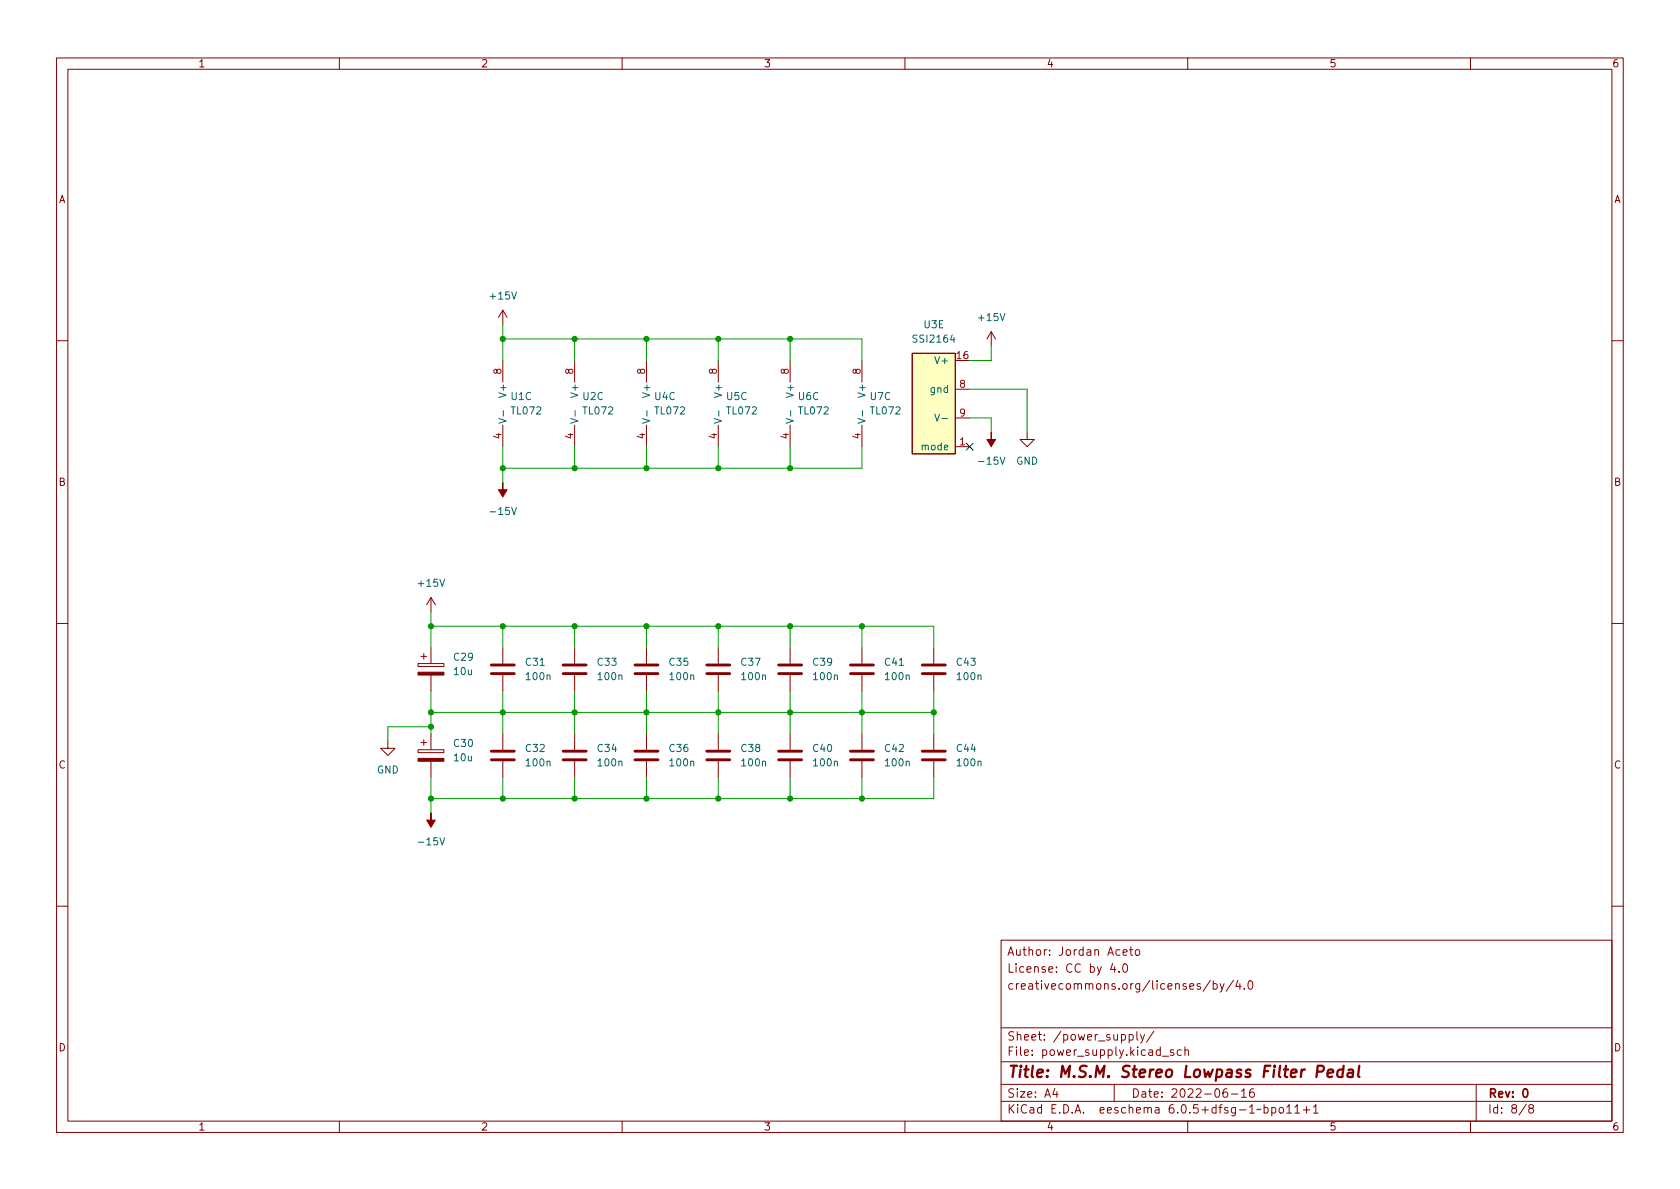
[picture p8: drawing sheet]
<svg xmlns="http://www.w3.org/2000/svg" width="297mm" height="210mm" viewBox="0 0 297 210" stroke-linecap="round" stroke-linejoin="round" font-family="sans-serif">
<g fill="none" stroke="#840000" stroke-width=".18">
<path d="M10 10.2h277v190.1h-277zM12 12.2h273v186.1h-273zM60 10.2v2M110 10.2v2M160 10.2v2M210 10.2v2M260 10.2v2M88.9 54.9v2.5M88.9 54.9l-.8 1.2M88.9 54.9l.8 1.2M175.3 58.7l-.8 1.2M175.3 58.7v2.5"/>
<path d="M175.3 58.7l.7 1.2M10 60.2h2M88.9 63.7v3.9M88.9 75.2v3.8M101.6 63.7v3.9M101.6 75.2v3.8M114.3 63.7v3.9M114.3 75.2v3.8M127 63.7v3.9M127 75.2v3.8M139.7 63.7v3.9M139.7 75.2v3.8"/>
<path d="M152.4 63.7v3.9M152.4 75.2v3.8M161.3 62.5h7.6v17.8h-7.6zM168.9 79h2.5M168.9 68.8h2.5M168.9 73.9h2.5M181.6 76.4v1.3h1.3l-1.3 1.3-1.3-1.3h1.3M285 60.2h2M10 110.2h2M73.9 117.3h4.6v.6h-4.6zM74.4 116.1h1M74.9 115.6v1"/>
<path d="M76.2 105.7v2.5M76.2 114.5v2.8M76.2 119.4v2.8M76.2 105.7l-.8 1.2M76.2 105.7l.8 1.2M88.9 114.5v2.8M88.9 119.4v2.8M101.6 114.5v2.8M101.6 119.4v2.8M114.3 114.5v2.8M114.3 119.4v2.8M127 114.5v2.8"/>
<path d="M127 119.4v2.8M139.7 114.5v2.8M139.7 119.4v2.8M152.4 114.5v2.8M152.4 119.4v2.8M165.1 114.5v2.8M165.1 119.4v2.8M285 110.2h2M68.6 131.1v1.2h1.2l-1.2 1.3-1.3-1.3h1.3M73.9 132.6h4.6v.5h-4.6zM74.4 131.3h1M74.9 130.8v1"/>
<path d="M76.2 129.8v2.8M76.2 134.6v2.8M88.9 129.8v2.8M88.9 134.6v2.8M101.6 129.8v2.8M101.6 134.6v2.8M114.3 129.8v2.8M114.3 134.6v2.8M127 129.8v2.8M127 134.6v2.8M139.7 129.8v2.8M139.7 134.6v2.8"/>
<path d="M152.4 129.8v2.8M152.4 134.6v2.8M165.1 129.8v2.8M165.1 134.6v2.8M10 160.2h2M177 166.3h108v32h-108zM196.7 170.4l-.3 1h.9M197.1 170.9v1M197.9 171.8v.1M198.6 168.4l.7-.1-.1-.3-.4-.1-.2 .2v.8h.6M198.6 170.6l.3-.2a.81 .81 0 0 1 .5 .7 .81 .81 0 0 1-.3 .8h-.1a.81 .81 0 0 1-.4-1.3zM199.7 167.9h.6"/>
<path d="M199.9 167.4v1.3l.4 .2M200.9 168l.3-.1 .3 .3v.4l-.3 .3h-.3l-.2-.3v-.4zM214 173.4l-1.3 1.9M214.5 174l.4-.1 .3 .3v.4l-.1 .3h-.6M214.5 173.4v1.5M215.7 173.9l.4 1M216.4 173.9l-.5 1.4-.2 .1M218.1 173.4l-1.3 1.9M218.9 173.4l-.4 1h.9M219.2 173.9v1M220 174.8v.1M220.8 173.6l.2-.2a.81 .81 0 0 1 .6 .7 .81 .81 0 0 1-.3 .8h-.2a.81 .81 0 0 1-.3-1.3z"/>
<path d="M285 160.2h2M60 198.3v2M110 198.3v2M160 198.3v2M177 194.8h108M177 191.8h108M177 187.8h108M177 181.8h108M186.5 192.5l-.4 1h1M186.9 193v1M197 191.8v3M199.6 183l.5-.1 .3 .3v.4l-.2 .3h-.6"/>
<path d="M199.6 182.9v1.5M201 182.4v1.3l.2 .2M201.6 182.9l.4 1M202.4 182.9l-.5 1.4-.3 .1M204 182.4l-1.3 1.9M205.5 186.8h1.1M207.5 185.7l-.4-.1-.2 .2 .1 .3 .5 .1v.4h-.6M208.9 185.7l-.5-.1-.3 .3v.4l.2 .3h.6M209.5 185.8l.2-.2 .4 .1v.9M209.5 185.1v1.5M210 198.3v2M216.9 192.5a.59 .59 0 0 0-.7 .7v.5l.2 .3h.4l.2-.1 .1-.5-.2-.2-.4-.1-.3 .3"/>
<path d="M217.7 193.5h1.2M219.5 193l.4-.5v1.5M219.5 194h.9M221.6 192.5a.59 .59 0 0 0-.7 .7v.5l.2 .3h.4l.2-.1 .1-.5-.2-.2-.4-.1-.3 .3M223.5 195.9l.4-.1 .3 .3v.4l-.1 .3h-.6M223.5 195.3v1.5M224.9 195.9l.4-.1 .3 .3v.4l-.2 .3h-.5M224.9 195.8v1.5M226.3 195.9l.3-.1 .3 .3v.4l-.3 .3h-.3l-.2-.3v-.4zM227.5 195.8l.4-.5v1.5M227.5 196.8h.9M228.9 195.8l.5-.5v1.5"/>
<path d="M228.9 196.8h.9M230.4 196.3h1.2M231 195.7v1.1M232.2 195.8l.4-.5v1.5M232.2 196.8h.9M260 198.3v2M261 191.8v6.5M269.9 195.3l-1.3 1.9M270.6 196l-.3-.3 .1-.2 .2-.2 .4 .1 .2 .2-.1 .2-.7 .2-.1 .3v.2l.3 .3h.4l.2-.3-.1-.4-.2-.1"/>
</g>
<path d="M269.4 192.7l.2-.2a.8 .8 0 0 1 .5 .8 .8 .8 0 0 1-.5 .7l-.2-.1-.1-.4z" fill="none" stroke="#840000" stroke-width=".3"/>
<path d="M232.9 189.5h.7a.55 .55 0 0 0 .5-.5 .55 .55 0 0 0-.3-.5h-.8l-.2 2M234.7 189.8l1-.2v-.4l-.2-.1-.6 .1-.2 1 .2 .3 .6-.1M237.5 189.2a.66 .66 0 0 0-1 .3l-.1 .6 .2 .3 .2 .1 .5-.1M237.6 188.5l-.3 2M238.4 189.2l.2-.1 .6 .1-.1 1.3M239.2 189.6l-.6 .1a.4 .4 0 0 0-.4 .3 .4 .4 0 0 0 .3 .5l.6-.1M240.3 188.5l-.2 1.7 .3 .3" fill="none" stroke="#840000" stroke-width=".4"/>
<path d="M161.3 62.5h7.6v17.8h-7.6z" fill="#ffffc2" stroke="#ffffc2" stroke-width=".18"/>
<g fill="none" stroke="#006464" stroke-width=".18">
<path d="M88.2 74l1.3 .4-1.3 .5M89 72.6v1M100.9 74l1.3 .4-1.3 .5M101.7 72.6v1M113.6 74l1.3 .4-1.3 .5M114.4 72.6v1M126.3 74l1.3 .4-1.3 .5M127.1 72.6v1M139 74l1.3 .4-1.3 .5M139.8 72.6v1M151.7 74l1.3 .4-1.3 .5M152.5 72.6v1"/>
<path d="M165.3 73.2l.4 1.3 .4-1.3M166.5 74h1"/>
</g>
<g fill="none" stroke="#840000" stroke-width=".51">
<path d="M86.9 119.1h4M86.9 117.6h4M99.6 119.1h4M99.6 117.6h4M112.3 119.1h4M112.3 117.6h4M125 119.1h4M125 117.6h4M137.7 119.1h4M137.7 117.6h4M150.4 119.1h4M150.4 117.6h4"/>
<path d="M163.1 119.1h4M163.1 117.6h4M86.9 134.4h4M86.9 132.8h4M99.6 134.4h4M99.6 132.8h4M112.3 134.4h4M112.3 132.8h4M125 134.4h4M125 132.8h4M137.7 134.4h4M137.7 132.8h4"/>
<path d="M150.4 134.4h4M150.4 132.8h4M163.1 134.4h4M163.1 132.8h4"/>
</g>
<g fill="#840000" stroke="#840000" stroke-width=".18">
<path d="M175.3 76.4v1.3h.7l-.7 1.3-.8-1.3h.8z"/>
<path d="M88.9 85.3v1.3h.8l-.8 1.3-.8-1.3h.8z"/>
<path d="M73.9 118.9h4.6v.5h-4.6z"/>
<path d="M73.9 134.1h4.6v.5h-4.6z"/>
<path d="M76.2 143.8v1.2h.8l-.8 1.3-.8-1.3h.8z"/>
</g>
<g fill="none" stroke="#009600" stroke-width=".18">
<path d="M88.9 59.9h63.5v3.8M88.9 57.4v6.3M101.6 59.9v3.8M114.3 59.9v3.8M127 59.9v3.8M139.7 59.9v3.8M88.9 79v6.3M101.6 79v3.8M114.3 79v3.8M127 79v3.8M139.7 79v3.8M152.4 79v3.8h-63.5"/>
<path d="M171.4 73.9h3.9v2.5M171.4 68.8h10.2v7.6M175.3 61.2v2.5h-3.9M76.2 110.7h88.9v3.8M76.2 108.2v6.3M88.9 110.7v3.8M101.6 110.7v3.8M114.3 110.7v3.8M127 110.7v3.8M139.7 110.7v3.8M152.4 110.7v3.8M76.2 126h88.9"/>
<path d="M76.2 122.2v7.6M76.2 137.4v6.4M76.2 128.5h-7.6v2.6M88.9 122.2v7.6M88.9 137.4v3.8M101.6 122.2v7.6M101.6 137.4v3.8M114.3 122.2v7.6M114.3 137.4v3.8M127 122.2v7.6M127 137.4v3.8M139.7 122.2v7.6"/>
<path d="M139.7 137.4v3.8M152.4 122.2v7.6M152.4 137.4v3.8M165.1 122.2v7.6M165.1 137.4v3.8h-88.9"/>
</g>
<path d="M170.8 78.4l1.3 1.2M172.1 78.4l-1.3 1.2" fill="none" stroke="#000084" stroke-width=".18"/>
<g fill="#009600" stroke="#009600" stroke-width=".18">
<circle cx="76.2" cy="126" r=".46"/>
<circle cx="88.9" cy="126" r=".46"/>
<circle cx="76.2" cy="110.7" r=".46"/>
<circle cx="76.2" cy="128.5" r=".46"/>
<circle cx="76.2" cy="141.2" r=".46"/>
<circle cx="114.3" cy="82.8" r=".46"/>
<circle cx="127" cy="59.9" r=".46"/>
<circle cx="127" cy="82.8" r=".46"/>
<circle cx="114.3" cy="59.9" r=".46"/>
<circle cx="139.7" cy="110.7" r=".46"/>
<circle cx="139.7" cy="82.8" r=".46"/>
<circle cx="152.4" cy="110.7" r=".46"/>
<circle cx="139.7" cy="59.9" r=".46"/>
<circle cx="127" cy="110.7" r=".46"/>
<circle cx="127" cy="126" r=".46"/>
<circle cx="114.3" cy="126" r=".46"/>
<circle cx="114.3" cy="110.7" r=".46"/>
<circle cx="101.6" cy="126" r=".46"/>
<circle cx="88.9" cy="110.7" r=".46"/>
<circle cx="101.6" cy="110.7" r=".46"/>
<circle cx="101.6" cy="82.8" r=".46"/>
<circle cx="101.6" cy="59.9" r=".46"/>
<circle cx="88.9" cy="59.9" r=".46"/>
<circle cx="88.9" cy="82.8" r=".46"/>
<circle cx="165.1" cy="126" r=".46"/>
<circle cx="152.4" cy="141.2" r=".46"/>
<circle cx="139.7" cy="141.2" r=".46"/>
<circle cx="152.4" cy="126" r=".46"/>
<circle cx="139.7" cy="126" r=".46"/>
<circle cx="114.3" cy="141.2" r=".46"/>
<circle cx="127" cy="141.2" r=".46"/>
<circle cx="101.6" cy="141.2" r=".46"/>
<circle cx="88.9" cy="141.2" r=".46"/>
</g>
<text font-size="2.8" fill="#840000" x="178" y="190.6">Title: M.S.M. Stereo Lowpass Filter Pedal</text>
<g font-size="2.1" fill="#840000">
<text x="178" y="172">License: CC by 4.0</text>
<text x="178" y="169">Author: Jordan Aceto</text>
<text x="178" y="175">creativecommons.org/licenses/by/4.0</text>
<text x="178" y="184">Sheet: /power_supply/</text>
<text x="178" y="186.7">File: power_supply.kicad_sch</text>
<text x="178" y="196.9">KiCad E.D.A. eeschema 6.0.5+dfsg-1~bpo11+1</text>
<text x="178" y="194.1">Size: A4</text>
<text x="200" y="194.1">Date: 2022-06-16</text>
<text x="263" y="194.1">Rev: 0</text>
<text x="263" y="196.9">Id: 8/8</text>
</g>
<g font-size="1.8" fill="#840000">
<text x="35" y="11.9">1</text>
<text x="85" y="11.9">2</text>
<text x="135" y="11.9">3</text>
<text x="185" y="11.9">4</text>
<text x="235" y="11.9">5</text>
<text x="285" y="11.9">6</text>
<text x="10.3" y="35.9">A</text>
<text x="285.3" y="35.9">A</text>
<text x="10.3" y="85.9">B</text>
<text x="285.3" y="85.9">B</text>
<text x="10.3" y="135.9">C</text>
<text x="285.3" y="135.9">C</text>
<text x="10.3" y="185.9">D</text>
<text x="285.3" y="185.9">D</text>
<text x="35" y="199.9">1</text>
<text x="85" y="199.9">2</text>
<text x="135" y="199.9">3</text>
<text x="185" y="199.9">4</text>
<text x="235" y="199.9">5</text>
<text x="285" y="199.9">6</text>
</g>
<g font-size="1.8" fill="#006464">
<text x="86.8" y="53">+15V</text>
<text x="163.4" y="58">U3E</text>
<text x="173.2" y="56.8">+15V</text>
<text x="161.7" y="60.6">SSI2164</text>
<text x="165.7" y="64.4">V+</text>
<text x="89.5" y="69.9" transform="rotate(-90 89.5 69.9)">V+</text>
<text x="90.4" y="70.7">U1C</text>
<text x="102.2" y="69.9" transform="rotate(-90 102.2 69.9)">V+</text>
<text x="103.1" y="70.7">U2C</text>
<text x="114.9" y="69.9" transform="rotate(-90 114.9 69.9)">V+</text>
<text x="115.8" y="70.7">U4C</text>
<text x="127.6" y="69.9" transform="rotate(-90 127.6 69.9)">V+</text>
<text x="128.5" y="70.7">U5C</text>
<text x="140.3" y="69.9" transform="rotate(-90 140.3 69.9)">V+</text>
<text x="141.2" y="70.7">U6C</text>
<text x="153" y="69.9" transform="rotate(-90 153 69.9)">V+</text>
<text x="153.9" y="70.7">U7C</text>
<text x="164.7" y="69.5">gnd</text>
<text x="90.5" y="73.3">TL072</text>
<text x="103.2" y="73.3">TL072</text>
<text x="115.9" y="73.3">TL072</text>
<text x="128.6" y="73.3">TL072</text>
<text x="141.3" y="73.3">TL072</text>
<text x="154" y="73.3">TL072</text>
<text x="163.2" y="79.6">mode</text>
<text x="173.4" y="82.2">-15V</text>
<text x="179.6" y="82.2">GND</text>
<text x="87" y="91.1">-15V</text>
<text x="74.1" y="103.8">+15V</text>
<text x="80.3" y="116.8">C29</text>
<text x="80.3" y="119.4">10u</text>
<text x="93" y="117.7">C31</text>
<text x="105.7" y="117.7">C33</text>
<text x="118.4" y="117.7">C35</text>
<text x="131.1" y="117.7">C37</text>
<text x="143.8" y="117.7">C39</text>
<text x="156.5" y="117.7">C41</text>
<text x="169.2" y="117.7">C43</text>
<text x="93.2" y="120.3">100n</text>
<text x="105.9" y="120.3">100n</text>
<text x="118.6" y="120.3">100n</text>
<text x="131.3" y="120.3">100n</text>
<text x="144" y="120.3">100n</text>
<text x="156.7" y="120.3">100n</text>
<text x="169.4" y="120.3">100n</text>
<text x="66.6" y="136.8">GND</text>
<text x="80.3" y="132.1">C30</text>
<text x="80.3" y="134.6">10u</text>
<text x="93" y="133">C32</text>
<text x="93.2" y="135.5">100n</text>
<text x="105.7" y="133">C34</text>
<text x="105.9" y="135.5">100n</text>
<text x="118.4" y="133">C36</text>
<text x="118.6" y="135.5">100n</text>
<text x="131.1" y="133">C38</text>
<text x="131.3" y="135.5">100n</text>
<text x="143.8" y="133">C40</text>
<text x="144" y="135.5">100n</text>
<text x="156.5" y="133">C42</text>
<text x="156.7" y="135.5">100n</text>
<text x="169.2" y="133">C44</text>
<text x="169.4" y="135.5">100n</text>
<text x="74.3" y="149.5">-15V</text>
</g>
<g font-size="1.8" fill="#a90000">
<text x="169.2" y="63.5">16</text>
<text x="88.6" y="66.1" transform="rotate(-90 88.6 66.1)">8</text>
<text x="101.3" y="66.1" transform="rotate(-90 101.3 66.1)">8</text>
<text x="114" y="66.1" transform="rotate(-90 114 66.1)">8</text>
<text x="126.7" y="66.1" transform="rotate(-90 126.7 66.1)">8</text>
<text x="139.4" y="66.1" transform="rotate(-90 139.4 66.1)">8</text>
<text x="152.1" y="66.1" transform="rotate(-90 152.1 66.1)">8</text>
<text x="169.7" y="68.6">8</text>
<text x="88.6" y="77.6" transform="rotate(-90 88.6 77.6)">4</text>
<text x="101.3" y="77.6" transform="rotate(-90 101.3 77.6)">4</text>
<text x="114" y="77.6" transform="rotate(-90 114 77.6)">4</text>
<text x="126.7" y="77.6" transform="rotate(-90 126.7 77.6)">4</text>
<text x="139.4" y="77.6" transform="rotate(-90 139.4 77.6)">4</text>
<text x="152.1" y="77.6" transform="rotate(-90 152.1 77.6)">4</text>
<text x="169.7" y="73.7">9</text>
<text x="169.7" y="78.7">1</text>
</g>
</svg>
